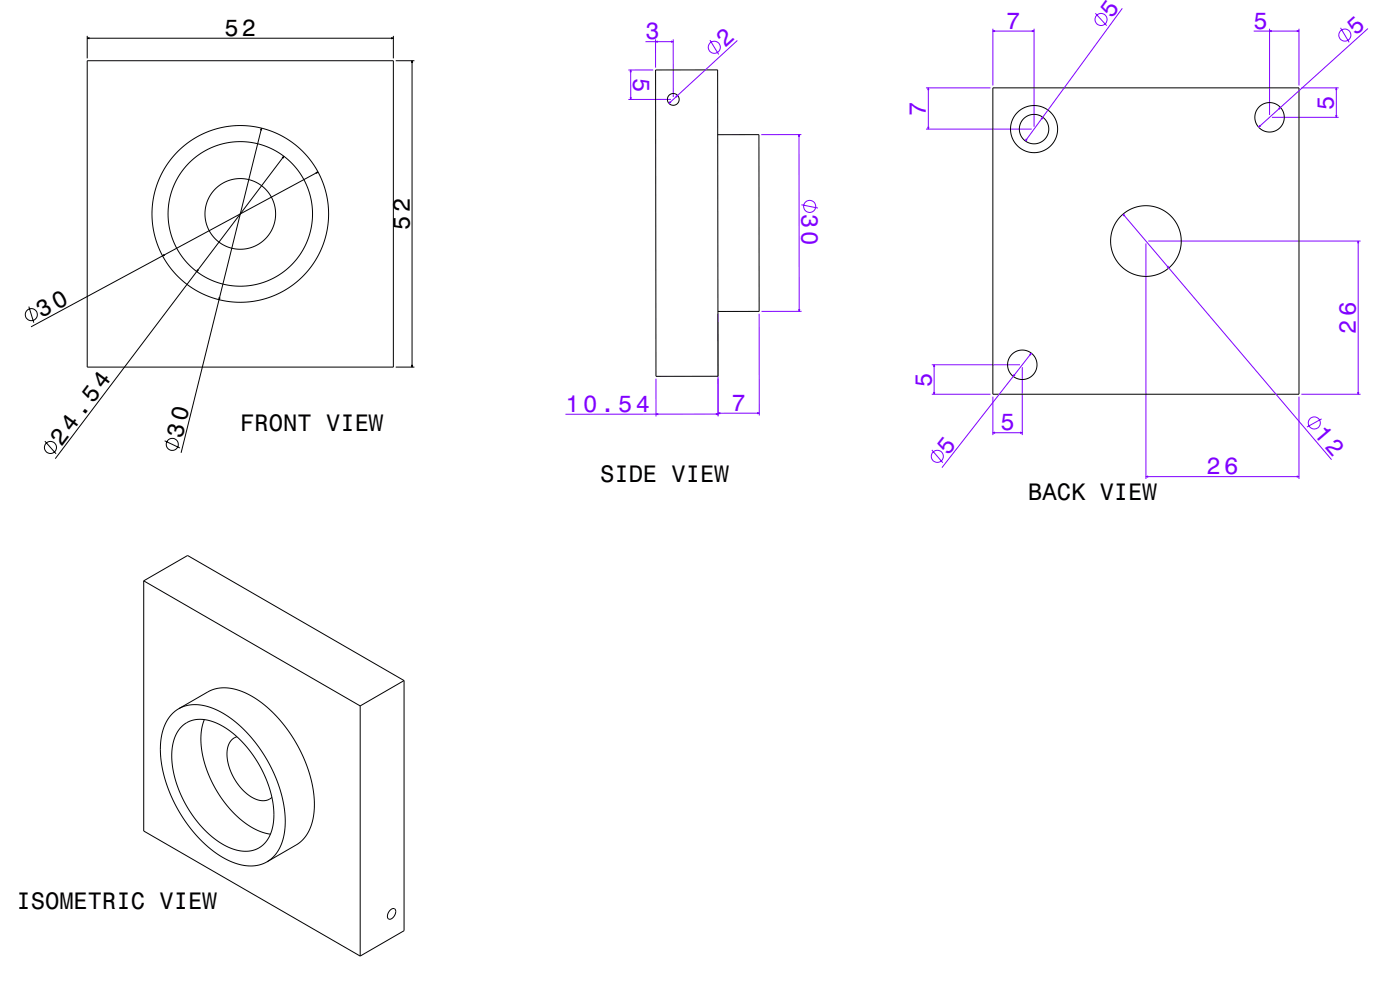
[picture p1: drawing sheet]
<svg xmlns="http://www.w3.org/2000/svg" width="1189mm" height="841mm" viewBox="0 0 1189 841" stroke-linecap="round" stroke-linejoin="round" font-family="sans-serif">
<g fill="none" stroke="#000" stroke-width=".85">
<path d="M74 30v20M74 32h260M76 32h-2l2 1M332 32h2l-2 1M334 30v20M74 52h260v260h-260zM336 52h16M349 53l1-1v1M350 52v260M557 59h52l1 260h-53zM843 75h260v260h-260zM221 110l1-1v2"/>
<path d="M222 109l-68 275M610 114h35v150h-35M240 134l1-1-1 1M241 133l-194 256M268 146h2l-1 1M270 146l-244 131M140 216l-2 1h2M168 229l-1 1 2-1M186 252v2l1-1M25 260l4 14M336 312h16M349 310l1 2v-2"/>
<path d="M38 374l10 11M140 374l13 6M122 493l184 106M122 493l37-22 184 107M122 493v212l184 106M343 578l-37 21M343 578v212l-37 21M306 599v212M152 601l25-14 4-2 10-1 10 1 7 3 7 3 13 10 13 14 10 15 9 18 5 17 1 9 1 8v8l-1 6-4 10-6 8-4 3-25 14M152 601l8-3h9l10 3 10 4 10 7 10 9 9 11 9 12 6 13 5 14 3 13 1 13-1 11-3 10-5 8-6 5M152 601l-7 6-5 8-3 10-1 11 1 12 3 14 5 13 7 13 8 12 9 12 10 9 10 7 11 5 10 2 9-1 8-3M154 617l6-5 7-1h8l9 3 9 4 8 7 8 9 8 10 6 10 5 12 3 11 2 11-1 10-2 9-4 7-5 5-6 3h-7l-8-1-8-3-8-5-8-7-8-8-6-9-6-10-5-10-3-11-2-10v-10l1-8 3-8z"/>
<path d="M174 611l-2 6-1 7v6l1 8 4 16 7 16 10 14 12 12 12 8 6 2 7 2M201 625l-3 2-3 3-1 4-1 4v6l1 5 5 12 8 10 4 4 5 3 4 1 4 1 4-1 3-2M331 772l2-1h2l1 1v2l-2 4-1 2h-2l-1-1-1-2 1-2z"/>
<circle cx="572" cy="84" r="5"/>
<circle cx="1078" cy="100" r="13"/>
<circle cx="878" cy="110" r="13"/>
<circle cx="878" cy="110" r="20"/>
<circle cx="204" cy="182" r="30"/>
<circle cx="204" cy="182" r="61"/>
<circle cx="204" cy="182" r="75"/>
<circle cx="973" cy="205" r="30"/>
<circle cx="27" cy="267" r="5"/>
<circle cx="868" cy="310" r="12"/>
<circle cx="43" cy="380" r="5"/>
<circle cx="146" cy="377" r="5"/>
</g>
<g fill="none" stroke="#8000ff" stroke-width=".85">
<path d="M930 11l10 11M953 7l-82 113M557 33v24M559 35h-2l2 1M570 35h2l-2 1M572 33v49M572 35h-24M603 34l7 12M626 34l-58 54M843 24v49M843 26h35M845 26h-2l2 1"/>
<path d="M876 26h2l-2 1M878 24v84M1065 26h38M1078 24v74M1080 26h-2l2 1M1101 26h2l-2 1M1103 24v49M1139 24l7 12M1162 24l-93 84M536 59v25M555 59h-21M535 61l1-2v2"/>
<path d="M786 75h55M788 76v-1l1 1M788 75v35M1105 75h32M1134 76l1-1v1M1135 75v25M535 82l1 2v-2M569 86l-1 2 2-1M570 84h-36M574 82l1-1-1 2M1080 100h57M1086 92l2-1-2 2"/>
<path d="M1134 98l1 2v-2M678 116l1-2v2M679 114v150M681 114h-34M786 110h90M788 108v2l1-2M872 118l-1 2 1-2M884 101l2-2-1 2M1070 106l-1 2 2-1M681 174l14 3M954 182l177 208M955 183l-1-1 1 2"/>
<path d="M973 207v199M975 205h181M1153 206l1-1v1M1154 205v130M992 226l1 1-2-1M610 266v87M645 266v87M679 262v2l-1-2M681 264h-34M876 300l-76 97M791 310h75M793 311v-1l1 1"/>
<path d="M793 310v25M861 318v1l1-1M868 312v57M874 301l2-1-1 2M557 321v32M791 335h50M793 333v2l1-2M843 337v32M1103 337v69M1105 335h51M1153 333l1 2v-2M559 351h-2l2 1"/>
<path d="M608 351h2l-2 1M610 351l-130 1M612 350l-2 1h2M643 350l2 1h-2M645 351h-35M1122 355l-12 7M843 367h25M845 367h-2l2 1M866 367h2l-2 1M791 382l10 11M973 404h130M975 404h-2l2 1"/>
<path d="M1101 404h2l-2 1"/>
<circle cx="935" cy="17" r="5"/>
<circle cx="1142" cy="30" r="5"/>
<circle cx="607" cy="40" r="5"/>
<circle cx="688" cy="175" r="5"/>
<circle cx="1116" cy="359" r="5"/>
<circle cx="796" cy="387" r="5"/>
</g>
<g font-size="20.3" fill="#8000ff">
<text x="616" y="41" transform="rotate(-43 616 41)">2</text>
<text x="805" y="387" transform="rotate(-52 805 387)">5</text>
</g>
<g font-size="20.2" fill="#8000ff">
<text x="944" y="16" transform="rotate(-54 944 16)">5</text>
<text x="855" y="24">7</text>
<text x="1065" y="24">5</text>
<text x="548" y="33">3</text>
<text x="538" y="66" transform="rotate(90 538 66)">5</text>
<text x="1133" y="93" transform="rotate(-90 1133 93)">5</text>
<text x="786" y="98" transform="rotate(-90 786 98)">7</text>
<text x="681" y="181" transform="rotate(90 681 181)">30</text>
<text x="1152" y="283" transform="rotate(-90 1152 283)">26</text>
<text x="791" y="328" transform="rotate(-90 791 328)">5</text>
<text x="480" y="350">10.54</text>
<text x="621" y="349">7</text>
<text x="850" y="365">5</text>
<text x="1115" y="368" transform="rotate(49 1115 368)">12</text>
<text x="1025" y="402">26</text>
</g>
<g font-size="20.2">
<text x="191" y="30">52</text>
<text x="348" y="195" transform="rotate(-90 348 195)">52</text>
<text x="204" y="366">FRONT VIEW</text>
<text x="155" y="373" transform="rotate(-76 155 373)">30</text>
<text x="52" y="379" transform="rotate(-53 52 379)">24.54</text>
<text x="510" y="409">SIDE VIEW</text>
<text x="873" y="424">BACK VIEW</text>
<text x="14" y="772">ISOMETRIC VIEW</text>
</g>
<text font-size="20.1" fill="#8000ff" x="1151" y="31" transform="rotate(-42 1151 31)">5</text>
<text font-size="20.1" x="35" y="270" transform="rotate(-28 35 270)">30</text>
</svg>
